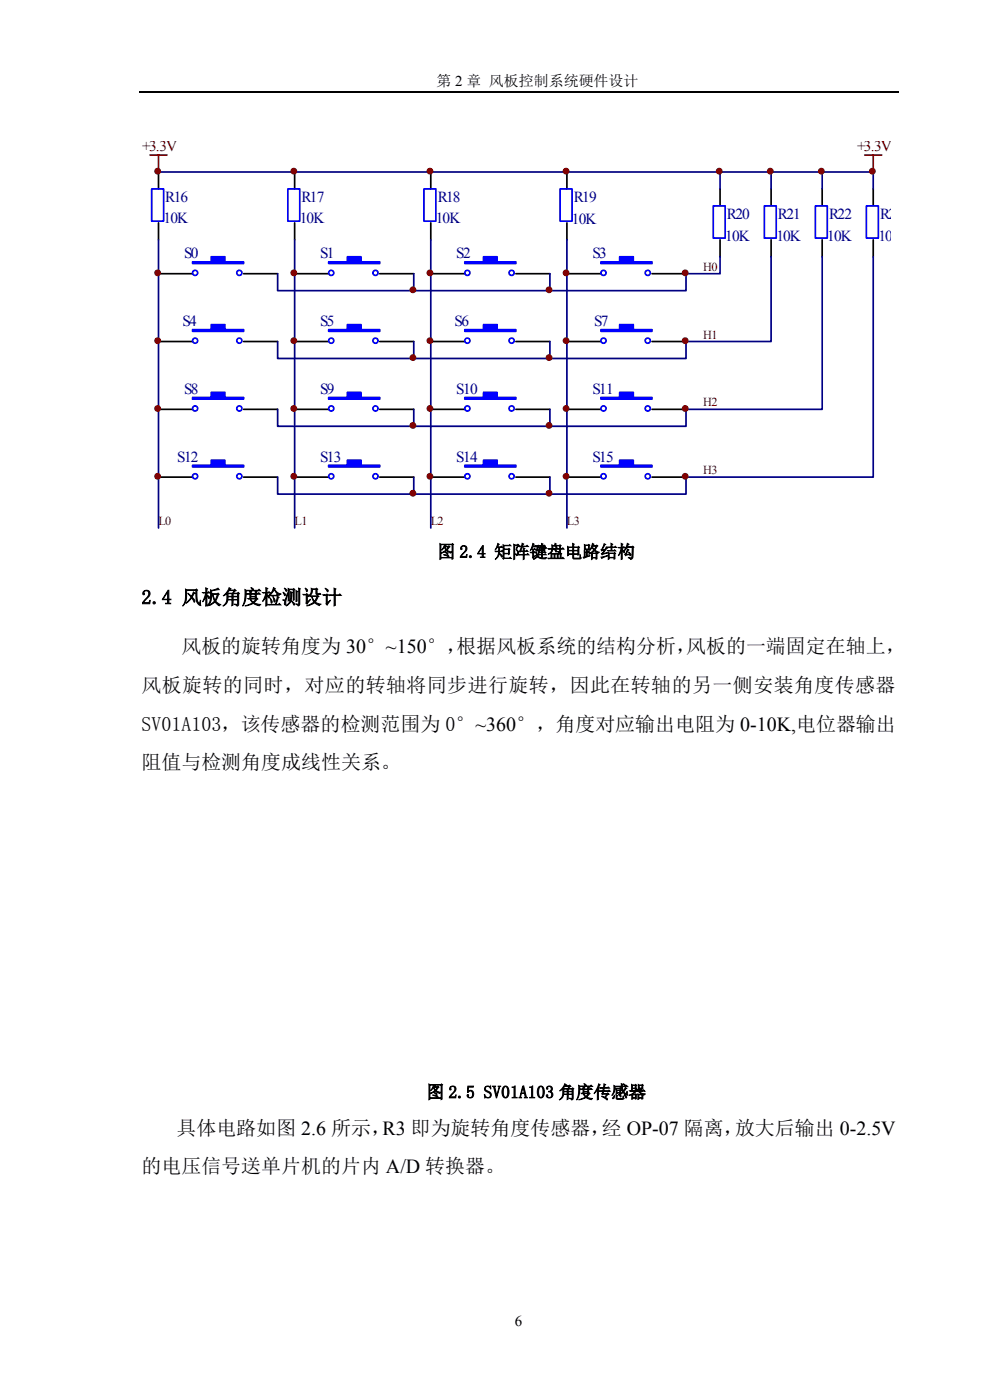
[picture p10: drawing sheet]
<svg xmlns="http://www.w3.org/2000/svg" width="210mm" height="297mm" viewBox="0 0 210 297" stroke-linecap="round" stroke-linejoin="round" font-family="sans-serif">
<path d="M29.5 19.6h161" fill="none" stroke="#000" stroke-width=".25"/>
<g fill="none" stroke="#000" stroke-width=".36">
<path d="M33.6 36.5v3.6M62.5 36.5v3.6M91.4 36.5v3.6M120.3 36.5v3.6M33.6 47.3v3.6M33.6 58.1h7.2M51.7 58.1h7.2M62.5 47.3v3.6M62.5 58.1h7.2M80.5 58.1h7.3M91.4 47.3v3.6M91.4 58.1h7.2"/>
<path d="M109.4 58.1h7.2M120.3 47.3v3.6M120.3 58.1h7.2M138.3 58.1h7.2M152.7 40.1v3.6M152.7 50.9v3.6M163.6 40.1v3.6M163.6 50.9v3.6M174.4 40.1v3.6M174.4 50.9v3.6M185.2 40.1v3.6M185.2 50.9v3.6"/>
<path d="M33.6 72.5h7.2M51.7 72.5h7.2M62.5 72.5h7.2M80.5 72.5h7.3M91.4 72.5h7.2M109.4 72.5h7.2M120.3 72.5h7.2M138.3 72.5h7.2M33.6 86.8h7.2M51.7 86.8h7.2M62.5 86.8h7.2M80.5 86.8h7.3"/>
<path d="M91.4 86.8h7.2M109.4 86.8h7.2M120.3 86.8h7.2M138.3 86.8h7.2M33.6 101.2h7.2M51.7 101.2h7.2M62.5 101.2h7.2M80.5 101.2h7.3M91.4 101.2h7.2M109.4 101.2h7.2M120.3 101.2h7.2M138.3 101.2h7.2"/>
</g>
<g fill="none" stroke="#00f" stroke-width=".36">
<path d="M32.2 40.1h2.5v6.8h-2.5zM61.1 40.1h2.5v6.8h-2.5zM89.9 40.1h2.6v6.8h-2.6zM118.8 40.1h2.5v6.8h-2.5zM151.3 43.7h2.5v6.8h-2.5zM162.1 43.7h2.6v6.8h-2.6zM173 43.7h2.5v6.8h-2.5zM183.8 43.7h2.5v6.8h-2.5z"/>
<circle cx="41.4" cy="57.9" r=".54"/>
<circle cx="50.8" cy="57.9" r=".54"/>
<circle cx="70.3" cy="57.9" r=".54"/>
<circle cx="79.6" cy="57.9" r=".54"/>
<circle cx="99.1" cy="57.9" r=".54"/>
<circle cx="108.5" cy="57.9" r=".54"/>
<circle cx="128" cy="57.9" r=".54"/>
<circle cx="137.4" cy="57.9" r=".54"/>
<circle cx="41.4" cy="72.3" r=".54"/>
<circle cx="50.8" cy="72.3" r=".54"/>
<circle cx="70.3" cy="72.3" r=".54"/>
<circle cx="79.6" cy="72.3" r=".54"/>
<circle cx="99.1" cy="72.3" r=".54"/>
<circle cx="108.5" cy="72.3" r=".54"/>
<circle cx="128" cy="72.3" r=".54"/>
<circle cx="137.4" cy="72.3" r=".54"/>
<circle cx="41.4" cy="86.7" r=".54"/>
<circle cx="50.8" cy="86.7" r=".54"/>
<circle cx="70.3" cy="86.7" r=".54"/>
<circle cx="79.6" cy="86.7" r=".54"/>
<circle cx="99.1" cy="86.7" r=".54"/>
<circle cx="108.5" cy="86.7" r=".54"/>
<circle cx="128" cy="86.7" r=".54"/>
<circle cx="137.4" cy="86.7" r=".54"/>
<circle cx="41.4" cy="101" r=".54"/>
<circle cx="50.8" cy="101" r=".54"/>
<circle cx="70.3" cy="101" r=".54"/>
<circle cx="79.6" cy="101" r=".54"/>
<circle cx="99.1" cy="101" r=".54"/>
<circle cx="108.5" cy="101" r=".54"/>
<circle cx="128" cy="101" r=".54"/>
<circle cx="137.4" cy="101" r=".54"/>
</g>
<g fill="#00f" stroke="#00f" stroke-width=".36">
<path d="M40.8 55.5h4v-1h2.9v1h4v.4h-10.9z" fill-rule="evenodd"/>
<path d="M40.8 69.9h4v-1h2.9v1h4v.4h-10.9z" fill-rule="evenodd"/>
<path d="M40.8 84.3h4v-1.1h2.9v1.1h4v.4h-10.9z" fill-rule="evenodd"/>
<path d="M40.8 98.7h4v-1.1h2.9v1.1h4v.4h-10.9z" fill-rule="evenodd"/>
<path d="M69.7 55.5h4v-1h2.9v1h3.9v.4h-10.8z" fill-rule="evenodd"/>
<path d="M69.7 69.9h4v-1h2.9v1h3.9v.4h-10.8z" fill-rule="evenodd"/>
<path d="M69.7 84.3h4v-1.1h2.9v1.1h3.9v.4h-10.8z" fill-rule="evenodd"/>
<path d="M69.7 98.7h4v-1.1h2.9v1.1h3.9v.4h-10.8z" fill-rule="evenodd"/>
<path d="M98.6 55.5h4v-1h2.9v1h3.9v.4h-10.8z" fill-rule="evenodd"/>
<path d="M98.6 69.9h4v-1h2.9v1h3.9v.4h-10.8z" fill-rule="evenodd"/>
<path d="M98.6 84.3h4v-1.1h2.9v1.1h3.9v.4h-10.8z" fill-rule="evenodd"/>
<path d="M98.6 98.7h4v-1.1h2.9v1.1h3.9v.4h-10.8z" fill-rule="evenodd"/>
<path d="M127.5 55.5h3.9v-1h2.9v1h4v.4h-10.8z" fill-rule="evenodd"/>
<path d="M127.5 69.9h3.9v-1h2.9v1h4v.4h-10.8z" fill-rule="evenodd"/>
<path d="M127.5 84.3h3.9v-1.1h2.9v1.1h4v.4h-10.8z" fill-rule="evenodd"/>
<path d="M127.5 98.7h3.9v-1.1h2.9v1.1h4v.4h-10.8z" fill-rule="evenodd"/>
</g>
<path d="M31.8 32.9h3.6M33.6 32.9v3.6M183.4 32.9h3.6M185.2 32.9v3.6" fill="none" stroke="#800000" stroke-width=".36"/>
<g fill="none" stroke="#000080" stroke-width=".36">
<path d="M33.6 36.5h151.6v3.6M152.7 36.5v3.6M163.6 36.5v3.6M174.4 36.5v3.6M33.6 50.9v61.1M58.9 58.1v3.6h28.9v-3.6M62.5 50.9v61.1M91.4 50.9v61.1M116.6 58.1v3.6h-28.8M120.3 50.9v61.1M152.7 54.5v3.6h-7.2v3.6h-28.9M163.6 54.5v18h-18.1v3.5h-28.9"/>
<path d="M174.4 54.5v32.3h-28.9v3.6h-28.9M185.2 54.5v46.7h-39.7v3.6h-28.9M58.9 72.5v3.5h28.9v-3.5M116.6 72.5v3.5h-28.8M58.9 86.8v3.6h28.9v-3.6M116.6 86.8v3.6h-28.8M58.9 101.2v3.6h28.9v-3.6M116.6 101.2v3.6h-28.8"/>
</g>
<g fill="#800000" stroke="#800000" stroke-width=".36">
<circle cx="33.4" cy="36.3" r=".54"/>
<circle cx="62.3" cy="36.3" r=".54"/>
<circle cx="91.2" cy="36.3" r=".54"/>
<circle cx="120.1" cy="36.3" r=".54"/>
<circle cx="33.4" cy="57.9" r=".54"/>
<circle cx="33.4" cy="72.3" r=".54"/>
<circle cx="33.4" cy="86.7" r=".54"/>
<circle cx="33.4" cy="101" r=".54"/>
<circle cx="62.3" cy="57.9" r=".54"/>
<circle cx="62.3" cy="72.3" r=".54"/>
<circle cx="62.3" cy="86.7" r=".54"/>
<circle cx="62.3" cy="101" r=".54"/>
<circle cx="91.2" cy="57.9" r=".54"/>
<circle cx="91.2" cy="72.3" r=".54"/>
<circle cx="91.2" cy="86.7" r=".54"/>
<circle cx="91.2" cy="101" r=".54"/>
<circle cx="120.1" cy="57.9" r=".54"/>
<circle cx="145.3" cy="57.9" r=".54"/>
<circle cx="120.1" cy="72.3" r=".54"/>
<circle cx="145.3" cy="72.3" r=".54"/>
<circle cx="120.1" cy="86.7" r=".54"/>
<circle cx="145.3" cy="86.7" r=".54"/>
<circle cx="120.1" cy="101" r=".54"/>
<circle cx="145.3" cy="101" r=".54"/>
<circle cx="185" cy="36.3" r=".54"/>
<circle cx="87.6" cy="61.5" r=".54"/>
<circle cx="116.5" cy="61.5" r=".54"/>
<circle cx="87.6" cy="75.9" r=".54"/>
<circle cx="116.5" cy="75.9" r=".54"/>
<circle cx="87.6" cy="90.3" r=".54"/>
<circle cx="116.5" cy="90.3" r=".54"/>
<circle cx="87.6" cy="104.6" r=".54"/>
<circle cx="116.5" cy="104.6" r=".54"/>
<circle cx="152.6" cy="36.3" r=".54"/>
<circle cx="163.4" cy="36.3" r=".54"/>
<circle cx="174.2" cy="36.3" r=".54"/>
</g>
<g font-size="4.2">
<text x="30" y="128.1">2.4 风板角度检测设计</text>
<text x="38.5" y="138.5">风板的旋转角度为 30°~150°，</text>
<text x="96.9" y="138.5">根据风板系统的结构分析，</text>
<text x="145.5" y="138.5">风板的一端固定在轴上，</text>
<text x="30" y="146.8">风板旋转的同时，对应的转轴将同步进行旋转，因此在转轴的另一侧安装角度传感器</text>
<text x="30" y="155">SV01A103，该传感器的检测范围为 0°~360°，角度对应输出电阻为 0-10K,电位器输出</text>
<text x="30" y="163.2">阻值与检测角度成线性关系。</text>
<text x="37.4" y="240.7">具体电路如图 2.6 所示，R3 即为旋转角度传感器，经 OP-07 隔离，放大后输出 0-2.5V</text>
<text x="30" y="248.9">的电压信号送单片机的片内 A/D 转换器。</text>
</g>
<g font-size="3.7">
<text x="92.8" y="118.3">图 2.4 矩阵键盘电路结构</text>
<text x="90.5" y="233">图 2.5 SV01A103 角度传感器</text>
</g>
<g font-size="3.2">
<text x="92.6" y="18.2">第 2 章 风板控制系统硬件设计</text>
<text x="109.2" y="281.2">6</text>
</g>
<g font-size="3.2" fill="#800000">
<text x="30.2" y="32.1">+3.3V</text>
<text x="181.8" y="32.1">+3.3V</text>
</g>
<g font-size="3.2" fill="#000080">
<text x="34.7" y="47.2">10K</text>
<text x="35.1" y="42.9">R16</text>
<text x="63.6" y="47.2">10K</text>
<text x="64" y="42.9">R17</text>
<text x="92.5" y="47.2">10K</text>
<text x="92.8" y="42.9">R18</text>
<text x="121.3" y="47.6">10K</text>
<text x="121.7" y="42.9">R19</text>
<text x="154.2" y="46.5">R20</text>
<text x="165" y="46.5">R21</text>
<text x="175.9" y="46.5">R22</text>
<text x="186.7" y="46.5">R23</text>
<text x="153.8" y="51.2">10K</text>
<text x="164.7" y="51.2">10K</text>
<text x="175.5" y="51.2">10K</text>
<text x="186.3" y="51.2">10K</text>
<text x="39" y="54.8">S0</text>
<text x="67.9" y="54.8">S1</text>
<text x="96.8" y="54.8">S2</text>
<text x="125.7" y="54.8">S3</text>
<text x="38.7" y="69.2">S4</text>
<text x="67.9" y="69.2">S5</text>
<text x="96.4" y="69.2">S6</text>
<text x="126" y="69.2">S7</text>
<text x="39" y="83.6">S8</text>
<text x="67.9" y="83.6">S9</text>
<text x="96.8" y="83.6">S10</text>
<text x="125.7" y="83.6">S11</text>
<text x="37.6" y="98">S12</text>
<text x="67.9" y="98">S13</text>
<text x="96.8" y="98">S14</text>
<text x="125.7" y="98">S15</text>
</g>
<g font-size="2.6" fill="#800000">
<text x="149.1" y="57.5">H0</text>
<text x="149.1" y="71.8">H1</text>
<text x="149.1" y="86.2">H2</text>
<text x="149.1" y="100.6">H3</text>
<text x="33.6" y="111.4">L0</text>
<text x="62.5" y="111.4">L1</text>
<text x="91.4" y="111.4">L2</text>
<text x="120.3" y="111.4">L3</text>
</g>
</svg>
